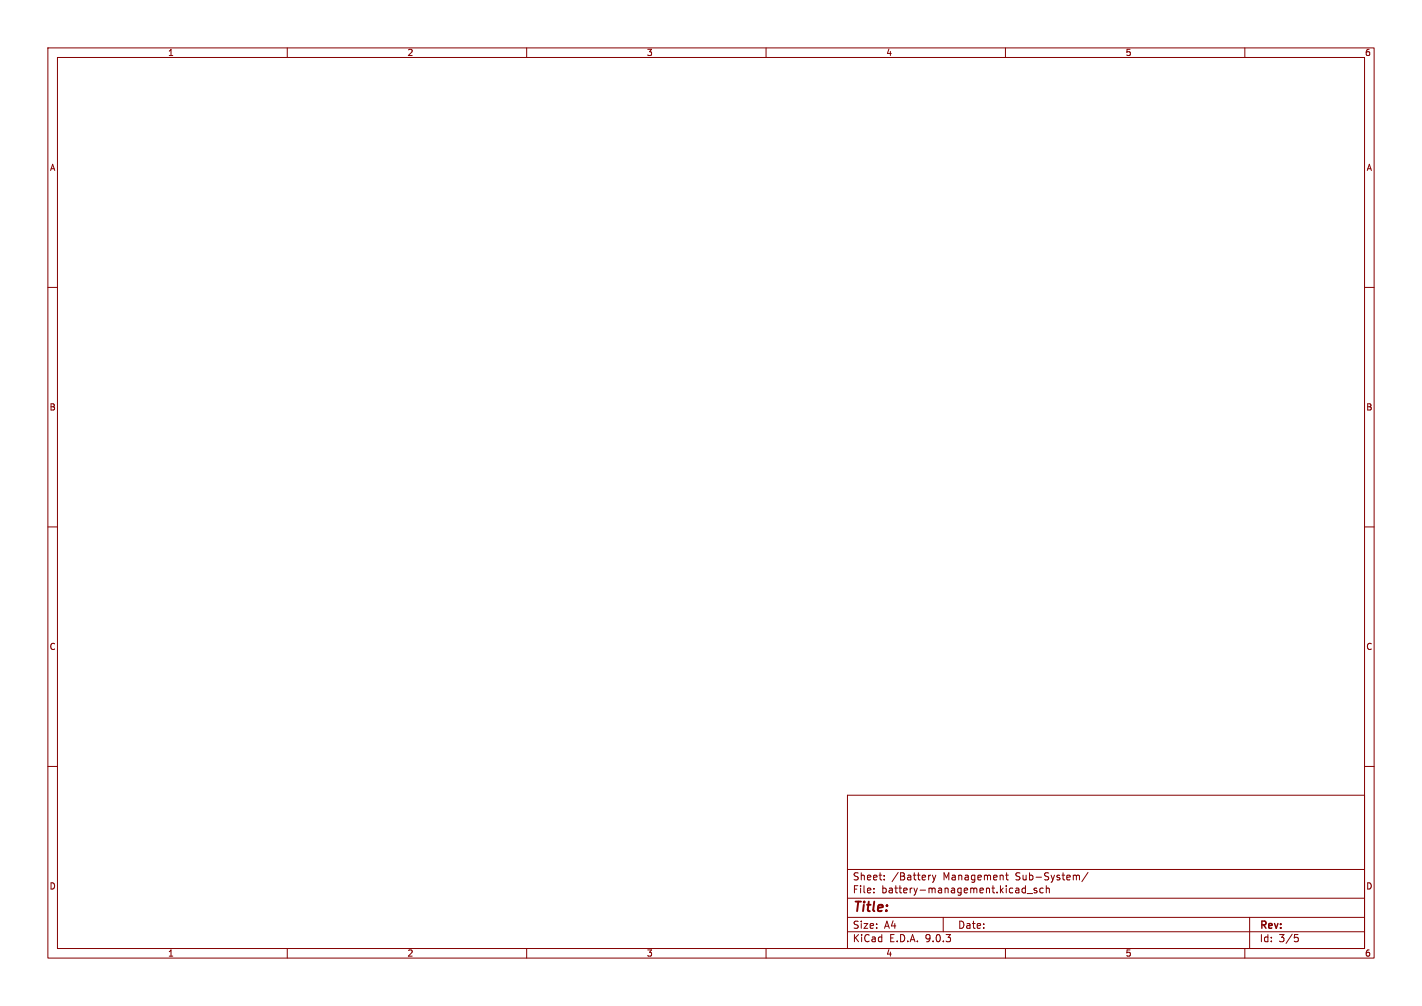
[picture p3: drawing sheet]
<svg xmlns="http://www.w3.org/2000/svg" width="297mm" height="210mm" viewBox="0 0 297 210" stroke-linecap="round" stroke-linejoin="round" font-family="sans-serif">
<g fill="none" stroke="#840000" stroke-width=".21">
<path d="M10 10h277v190h-277zM12 12h273v186h-273zM60 10v2M110 10v2M160 10v2M210 10v2M260 10v2M10 60h2M285 60h2M10 110h2M285 110h2M10 160h2"/>
<path d="M177 166h108v32h-108zM285 160h2M60 198v2M110 198v2M160 198v2M177 194.5h108M177 191.5h108M177 187.5h108M177 181.5h108M182.5 186.3v.1M182.5 185.5v.1M184.7 183.6v.1"/>
<path d="M184.7 182.8v.1M194.4 182.7l-.3 .1M194.7 182.7l.4 1M195.1 183.7l-.4 .5M195.5 182.7l-.4 1M197 191.5v3M210 198v2M210 182.7h.6M210.2 182.2v1.3l.4 .2M213.7 185.4l.5 .1M214.2 184.9v1.5M214.2 186.3l-.5 .1"/>
<path d="M214.5 186.5h1.2M216.5 185.5l-.3-.1-.2 .2v.2l.5 .2v.3h-.5M217.9 185.5l-.4-.1-.3 .3 .1 .6h.6M218.5 185.5l.2-.1 .4 .1 .1 .9M218.5 184.9v1.5M224.9 182.8h.5l.1 .9M227.2 182.1l-1.2 2M260 198v2M261 191.5v6.5M270.4 195.1h.7M270.5 195.7h.4l.3 .3-.2 .5-.5 .1"/>
</g>
<text font-size="2.8" fill="#840000" x="178" y="190.9">Title:</text>
<g font-size="2.1" fill="#840000">
<text x="178" y="184">Sheet:</text>
<text x="186.2" y="184">/Battery</text>
<text x="197" y="184">Management</text>
<text x="212.3" y="184">Sub-System/</text>
<text x="178" y="186.7">File:</text>
<text x="184.1" y="186.7">battery-management.kicad_sch</text>
<text x="178" y="196.9">KiCad</text>
<text x="178" y="194.1">Size:</text>
<text x="184.7" y="194.1">A4</text>
<text x="185.7" y="196.9">E.D.A.</text>
<text x="193.3" y="196.9">9.0.3</text>
<text x="200" y="194.1">Date:</text>
<text x="263" y="194.3">Rev:</text>
<text x="263" y="196.9">Id:</text>
<text x="267.1" y="196.9">3/5</text>
</g>
<g font-size="1.8" fill="#840000">
<text x="35" y="11.9">1</text>
<text x="85" y="11.9">2</text>
<text x="135" y="11.9">3</text>
<text x="185" y="11.9">4</text>
<text x="235" y="11.9">5</text>
<text x="285" y="11.9">6</text>
<text x="10.3" y="35.9">A</text>
<text x="285.3" y="35.9">A</text>
<text x="10.3" y="85.9">B</text>
<text x="285.3" y="85.9">B</text>
<text x="10.3" y="135.9">C</text>
<text x="285.3" y="135.9">C</text>
<text x="10.3" y="185.9">D</text>
<text x="285.3" y="185.9">D</text>
<text x="35" y="199.9">1</text>
<text x="85" y="199.9">2</text>
<text x="135" y="199.9">3</text>
<text x="185" y="199.9">4</text>
<text x="235" y="199.9">5</text>
<text x="285" y="199.9">6</text>
</g>
</svg>
